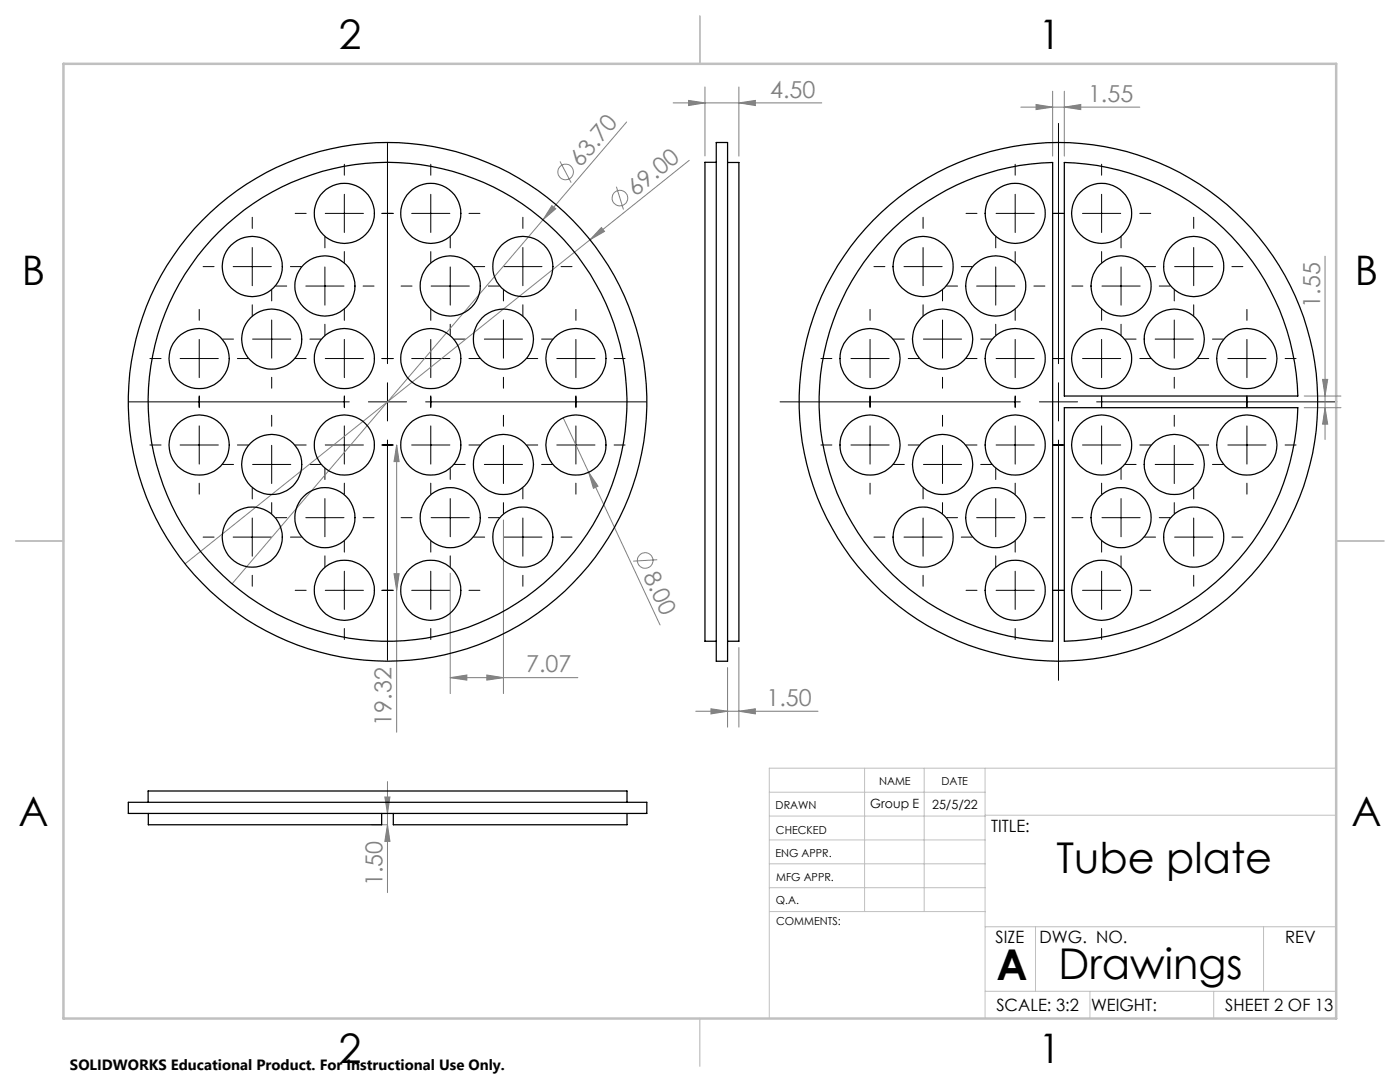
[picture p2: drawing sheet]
<svg xmlns="http://www.w3.org/2000/svg" width="279mm" height="216mm" viewBox="0 0 279 216" stroke-linecap="round" stroke-linejoin="round" font-family="sans-serif">
<g fill="none" stroke="#808080" stroke-width=".2">
<path d="M140.7 17.4v13.7M147.5 17.4v13.8M210.1 18.2v13M212.4 18.2v13M111.8 32.2l2.2 4.2M123 37.3l1.4 4.5M125.1 24.3l-16.7 19.6M134.3 20.5h29.7M137.4 20l3.3 .5-3.3 .6zM137.5 32l-19.7 15.8M147.5 20.5l3.2-.5v1.1zM203.7 21.4h23.8"/>
<path d="M206.8 20.8l3.3 .6-3.3 .5zM212.4 21.4l3.3-.6v1.1zM108.4 43.9l-62.1 72.6M110.1 41l.8 .7-2.5 2.2zM117.8 47.8l-80.9 64.7M120 45.4l.6 .8-2.8 1.6zM264.4 51.1v36.6M260.3 79h7.3M263.9 75.7h1.1l-.6 3.3zM79.2 88.8l.5 3.3h-1.1zM79.2 88.8v57.3M112.4 83.4l19.3 41.3"/>
<path d="M117.5 94.2l1.8 2.8-.9 .4zM260.3 81.4h7.3M264.4 81.4l.6 3.2h-1.1zM78.6 114.5h1.1l-.5 3.3zM89.9 114.4v24M100.5 103.8v34.6M131.2 111.7l-4.8 .3M89.9 135.2l3.3-.5v1zM89.9 135.2h25.4M97.2 134.7l3.3 .5-3.3 .5zM145.2 133.2v11.9M147.5 129.2v15.9"/>
<path d="M76.8 159h1l-.5 3.3zM77.3 156v22.1M138.9 141.9h24.4M141.9 141.4l3.3 .5-3.3 .6zM147.5 141.9l3.2-.5v1.1zM74.2 164.6h3M77.3 164.6l.5 3.3h-1z"/>
<circle cx="112.9" cy="34.3" r="1.56"/>
<circle cx="123.7" cy="39.5" r="1.55"/>
<circle cx="128.7" cy="111.8" r="1.55"/>
</g>
<g fill="none" stroke="#000" stroke-width=".2">
<path d="M68.7 32.8v2.2M68.7 38.8v7.6M77.3 28.6v44M86 32.8v2.2M86 38.8v7.6M202.6 32.8v2.2M202.6 38.8v7.6M211.2 24.6v48M219.9 32.8v2.2M219.9 38.8v7.6M40.5 53.2h2.2M46.5 53.2h7.7"/>
<path d="M50.3 43.4v2.2M50.3 49.4v7.6M54.2 57.9v2.1M55 57.1h2.2M58 53.2h2.1M58.9 42.6h2.2M61 57.1h7.7M64.8 47.2v2.3M64.8 53.3v7.6M64.9 42.6h7.6M68.7 50.2v2.2M72.5 57.1h2.1"/>
<path d="M76.2 42.6h2.3M80 57.1h2.2M82.2 42.6h7.6M86 50.2v2.2M86 57.1h7.7M89.9 47.2v2.3M89.9 53.3v7.6M93.6 42.6h2.2M94.5 53.2h2.2M97.5 57.1h2.2M100.5 57.9v2.1M100.5 53.2h7.7"/>
<path d="M104.4 43.4v2.2M104.4 49.4v7.6M112 53.2h2.2M174.4 53.2h2.2M180.4 53.2h7.6M184.2 43.4v2.2M184.2 49.4v7.6M188.1 57.9v2.1M188.9 57.1h2.2M191.8 53.2h2.2M192.8 42.6h2.2M194.9 57.1h7.6"/>
<path d="M198.7 47.2v2.3M198.7 53.3v7.6M198.8 42.6h7.6M202.6 50.2v2.2M206.3 57.1h2.2M210 42.6h2.4M213.9 57.1h2.2M216 42.6h7.7M219.9 50.2v2.2M219.9 57.1h7.6M223.7 47.2v2.3M223.7 53.3v7.6"/>
<path d="M227.5 42.6h2.2M228.4 53.2h2.2M231.4 57.1h2.1M234.4 57.9v2.1M234.4 53.2h7.6M238.2 43.4v2.2M238.2 49.4v7.6M245.9 53.2h2.1M29.9 71.5h2.2M35.9 71.5h7.7M39.8 61.7v2.2M39.8 67.7v7.7"/>
<path d="M39.8 79v2.4M44.4 67.7h2.2M47.4 71.5h2.2M50.3 60.8v2.2M50.4 67.7h7.6M54.2 63.9v7.6M54.2 75.3v2.2M58.9 71.5h2.2M61.8 67.7h2.2M64.8 64.7v2.2M64.9 71.5h7.6M68.7 61.7v2.2"/>
<path d="M68.7 67.7v7.7M68.7 79v2.4M76.2 71.5h2.3M77.3 76.4v7.6M82.2 71.5h7.6M86 61.7v2.2M86 67.7v7.7M86 79v2.4M89.9 64.7v2.2M90.7 67.7h2.2M93.6 71.5h2.2M96.7 67.7h7.6"/>
<path d="M100.5 63.9v7.6M100.5 75.3v2.2M104.4 60.8v2.2M105.1 71.5h2.2M108.1 67.7h2.2M111.1 71.5h7.6M114.9 61.7v2.2M114.9 67.7v7.7M114.9 79v2.4M122.6 71.5h2.1M163.8 71.5h2.2M169.8 71.5h7.6"/>
<path d="M173.6 61.7v2.2M173.6 67.7v7.7M173.6 79v2.4M178.3 67.7h2.2M181.3 71.5h2.1M184.2 60.8v2.2M184.3 67.7h7.6M188.1 63.9v7.6M188.1 75.3v2.2M192.8 71.5h2.2M195.7 67.7h2.2M198.7 64.7v2.2"/>
<path d="M198.8 71.5h7.6M202.6 61.7v2.2M202.6 67.7v7.7M202.6 79v2.4M210 71.5h2.4M211.2 76.4v7.6M216 71.5h7.7M219.9 61.7v2.2M219.9 67.7v7.7M219.9 79v2.4M223.7 64.7v2.2M224.5 67.7h2.2"/>
<path d="M227.5 71.5h2.2M230.5 67.7h7.7M234.4 63.9v7.6M234.4 75.3v2.2M238.2 60.8v2.2M239 71.5h2.2M242 67.7h2.2M245 71.5h7.7M248.8 61.7v2.2M248.8 67.7v7.7M248.8 79v2.4M256.5 71.5h2.2"/>
<path d="M25.8 80.2h43.9M29.9 88.8h2.2M35.9 88.8h7.7M39.8 85v7.6M39.8 96.4v2.2M44.4 92.7h2.2M47.4 88.8h2.2M50.3 97.4v2.2M50.4 92.7h7.6M54.2 82.9v2.2M54.2 88.9v7.6M58.9 88.8h2.2"/>
<path d="M61.8 92.7h2.2M64.8 93.5v2.2M64.8 99.5v7.6M64.9 88.8h7.6M68.7 85v7.6M68.7 96.4v2.2M73.5 80.2h7.6M76.2 88.8h2.3M77.3 87.8v44M82.2 88.8h7.6M84.9 80.2h44M86 85v7.6"/>
<path d="M86 96.4v2.2M89.9 93.5v2.2M89.9 99.5v7.6M90.7 92.7h2.2M93.6 88.8h2.2M96.7 92.7h7.6M100.5 82.9v2.2M100.5 88.9v7.6M104.4 97.4v2.2M105.1 88.8h2.2M108.1 92.7h2.2M111.1 88.8h7.6"/>
<path d="M114.9 85v7.6M114.9 96.4v2.2M122.6 88.8h2.1M155.7 80.2h47.9M163.8 88.8h2.2M169.8 88.8h7.6M173.6 85v7.6M173.6 96.4v2.2M178.3 92.7h2.2M181.3 88.8h2.1M184.2 97.4v2.2M184.3 92.7h7.6"/>
<path d="M188.1 82.9v2.2M188.1 88.9v7.6M192.8 88.8h2.2M195.7 92.7h2.2M198.7 93.5v2.2M198.7 99.5v7.6M198.8 88.8h7.6M202.6 85v7.6M202.6 96.4v2.2M207.4 80.2h7.7M210 88.8h2.4M211.2 87.8v47.9"/>
<path d="M216 88.8h7.7M218.9 80.2h47.9M219.9 85v7.6M219.9 96.4v2.2M223.7 93.5v2.2M223.7 99.5v7.6M224.5 92.7h2.2M227.5 88.8h2.2M230.5 92.7h7.7M234.4 82.9v2.2M234.4 88.9v7.6M238.2 97.4v2.2"/>
<path d="M239 88.8h2.2M242 92.7h2.2M245 88.8h7.7M248.8 85v7.6M248.8 96.4v2.2M256.5 88.8h2.2M40.5 107.2h2.2M46.5 107.2h7.7M50.3 103.4v7.6M50.3 114.8v2.2M54.2 100.3v2.2M55 103.3h2.2"/>
<path d="M58 107.2h2.1M58.9 117.8h2.2M61 103.3h7.7M64.8 110.9v2.2M64.9 117.8h7.6M68.7 108v2.2M68.7 114v7.6M72.5 103.3h2.1M76.2 117.8h2.3M80 103.3h2.2M82.2 117.8h7.6M86 108v2.2"/>
<path d="M86 114v7.6M86 103.3h7.7M89.9 110.9v2.2M93.6 117.8h2.2M94.5 107.2h2.2M97.5 103.3h2.2M100.5 100.3v2.2M100.5 107.2h7.7M104.4 103.4v7.6M104.4 114.8v2.2M112 107.2h2.2M174.4 107.2h2.2"/>
<path d="M180.4 107.2h7.6M184.2 103.4v7.6M184.2 114.8v2.2M188.1 100.3v2.2M188.9 103.3h2.2M191.8 107.2h2.2M192.8 117.8h2.2M194.9 103.3h7.6M198.7 110.9v2.2M198.8 117.8h7.6M202.6 108v2.2M202.6 114v7.6"/>
<path d="M206.3 103.3h2.2M210 117.8h2.4M213.9 103.3h2.2M216 117.8h7.7M219.9 108v2.2M219.9 114v7.6M219.9 103.3h7.6M223.7 110.9v2.2M227.5 117.8h2.2M228.4 107.2h2.2M231.4 103.3h2.1M234.4 100.3v2.2"/>
<path d="M234.4 107.2h7.6M238.2 103.4v7.6M238.2 114.8v2.2M245.9 107.2h2.1M68.7 125.4v2.2M86 125.4v2.2M202.6 125.4v2.2M219.9 125.4v2.2"/>
</g>
<g fill="none" stroke="#c0c0c0" stroke-width=".2">
<path d="M153.5 158.1h43.1M172.5 153.3v28.6M184.4 153.3v28.6M196.6 153.3v49.9M266.7 153.3h-113.2v49.9M153.5 167.6h43.1M153.5 162.8h43.1M153.5 172.4h43.1M153.5 177.1h43.1M196.6 162.7h70.1M153.6 181.9h43M196.6 197.8h70.1"/>
<path d="M196.6 184.9h70.1M206.7 184.9v12.9M217.5 197.8v5.4M242.2 197.8v5.4M252.2 184.9v12.9"/>
</g>
<path d="M139.7 3.2v9.5M3.1 107.9h9.6M266.7 107.9h9.5M139.7 203.2v9.6" fill="none" stroke="#c0c0c0" stroke-width=".25"/>
<path d="M12.7 12.7h254v190.5h-254z" fill="none" stroke="#c0c0c0" stroke-width=".5"/>
<g fill="#808080">
<path d="M120 45.4l.6 .8-2.8 1.6z"/>
<path d="M110.1 41l.8 .7-2.5 2.2z"/>
<path d="M117.5 94.2l1.8 2.8-.9 .4z"/>
<path d="M147.5 141.9l3.2-.5v1.1zM141.9 141.4l3.3 .5-3.3 .6z"/>
<path d="M89.9 135.2l3.3-.5v1zM97.2 134.7l3.3 .5-3.3 .5z"/>
<path d="M212.4 21.4l3.3-.6v1.1zM206.8 20.8l3.3 .6-3.3 .5z"/>
<path d="M79.2 88.8l.5 3.3h-1.1zM78.6 114.5h1.1l-.5 3.3zM76.8 159h1l-.5 3.3zM77.3 164.6l.5 3.3h-1zM263.9 75.7h1.1l-.6 3.3zM264.4 81.4l.6 3.2h-1.1z"/>
<path d="M137.4 20l3.3 .5-3.3 .6zM147.5 20.5l3.2-.5v1.1z"/>
</g>
<g fill="none" stroke="#000" stroke-width=".25">
<path d="M142.9 28.4h2.3v103.5h-2.3zM142.9 32.4h-2.2v95.6h2.2M145.2 32.4h2.3v95.6h-2.3M212.4 32.4a47.8 47.8 0 0 1 46.6 46.6h-46.6zM178.2 45.6a47.6 47.6 0 0 1 31.9-13.2v95.6a47.8 47.8 0 0 1-43.4-30.6 47.8 47.8 0 0 1 11.5-51.8zM212.4 81.4h46.6a47.8 47.8 0 0 1-46.6 46.6zM25.6 160.1h103.5v2.2h-103.5zM29.6 160.1v-2.3h95.5v2.3M29.6 162.3v2.3h46.6v-2.3M78.5 162.3v2.3h46.6v-2.3"/>
<circle cx="50.3" cy="53.2" r="6"/>
<circle cx="64.8" cy="57.1" r="6"/>
<circle cx="68.7" cy="42.6" r="6"/>
<circle cx="86" cy="42.6" r="6"/>
<circle cx="89.8" cy="57.1" r="6"/>
<circle cx="104.3" cy="53.2" r="6"/>
<circle cx="184.2" cy="53.2" r="6"/>
<circle cx="198.7" cy="57.1" r="6"/>
<circle cx="202.6" cy="42.6" r="6"/>
<circle cx="219.8" cy="42.6" r="6"/>
<circle cx="223.7" cy="57.1" r="6"/>
<circle cx="238.2" cy="53.2" r="6"/>
<circle cx="39.8" cy="71.6" r="6"/>
<circle cx="54.2" cy="67.7" r="6"/>
<circle cx="68.7" cy="71.6" r="6"/>
<circle cx="86" cy="71.6" r="6"/>
<circle cx="100.5" cy="67.7" r="6"/>
<circle cx="114.9" cy="71.6" r="6"/>
<circle cx="173.6" cy="71.6" r="6"/>
<circle cx="188.1" cy="67.7" r="6"/>
<circle cx="202.6" cy="71.6" r="6"/>
<circle cx="219.9" cy="71.6" r="6"/>
<circle cx="234.4" cy="67.7" r="6"/>
<circle cx="248.8" cy="71.6" r="6"/>
<circle cx="39.8" cy="88.8" r="6"/>
<circle cx="54.2" cy="92.7" r="6"/>
<circle cx="68.7" cy="88.8" r="6"/>
<circle cx="77.3" cy="80.2" r="47.8"/>
<circle cx="77.3" cy="80.2" r="51.8"/>
<circle cx="86" cy="88.8" r="6"/>
<circle cx="100.5" cy="92.7" r="6"/>
<circle cx="114.9" cy="88.8" r="6"/>
<circle cx="173.6" cy="88.8" r="6"/>
<circle cx="188.1" cy="92.7" r="6"/>
<circle cx="202.6" cy="88.8" r="6"/>
<circle cx="211.2" cy="80.2" r="51.7"/>
<circle cx="219.9" cy="88.8" r="6"/>
<circle cx="234.4" cy="92.7" r="6"/>
<circle cx="248.8" cy="88.8" r="6"/>
<circle cx="50.3" cy="107.2" r="6"/>
<circle cx="64.8" cy="103.3" r="6"/>
<circle cx="68.7" cy="117.8" r="6"/>
<circle cx="86" cy="117.8" r="6"/>
<circle cx="89.9" cy="103.3" r="6"/>
<circle cx="104.4" cy="107.2" r="6"/>
<circle cx="184.2" cy="107.2" r="6"/>
<circle cx="198.7" cy="103.3" r="6"/>
<circle cx="202.6" cy="117.8" r="6"/>
<circle cx="219.9" cy="117.8" r="6"/>
<circle cx="223.7" cy="103.3" r="6"/>
<circle cx="238.2" cy="107.2" r="6"/>
</g>
<g font-size="8.5">
<text x="210.9" y="174.2">Tube plate</text>
<text x="198.9" y="195.5">A</text>
<text x="211.2" y="195.4">Drawings</text>
</g>
<g font-size="8.1">
<text x="67.6" y="9.7">2</text>
<text x="207.3" y="9.7">1</text>
<text x="4.4" y="57">B</text>
<text x="270.4" y="57">B</text>
<text x="3.7" y="164.9">A</text>
<text x="269.7" y="164.9">A</text>
<text x="67.6" y="212.2">2</text>
<text x="207.3" y="212.2">1</text>
</g>
<g font-size="4.7" fill="#808080">
<text x="153.7" y="19.5">4.50</text>
<text x="217.1" y="20.3">1.55</text>
<text x="115.9" y="33.5" transform="rotate(-49 115.9 33.5)">63.70</text>
<text x="126.8" y="39.2" transform="rotate(-39 126.8 39.2)">69.00</text>
<text x="263.5" y="61.4" transform="rotate(-90 263.5 61.4)">1.55</text>
<text x="128.3" y="114.9" transform="rotate(65 128.3 114.9)">8.00</text>
<text x="105" y="134.2">7.07</text>
<text x="152.9" y="140.9">1.50</text>
<text x="78.2" y="144.8" transform="rotate(-90 78.2 144.8)">19.32</text>
<text x="76.3" y="176.8" transform="rotate(-90 76.3 176.8)">1.50</text>
</g>
<g font-size="3.4">
<text x="197.8" y="166">TITLE:</text>
<text x="198.7" y="188.1">SIZE</text>
<text x="207.5" y="188.1">DWG. NO.</text>
<text x="256.5" y="188.2">REV</text>
<text x="198.8" y="201.7">SCALE: 3:2</text>
<text x="217.7" y="201.8">WEIGHT:</text>
<text x="244.5" y="201.7">SHEET 2 OF 13</text>
</g>
<text font-size="3" x="14" y="213.5">SOLIDWORKS Educational Product. For Instructional Use Only.</text>
<g font-size="2.5">
<text x="173.7" y="161.3">Group E</text>
<text x="186" y="161.4">25/5/22</text>
</g>
<g font-size="2.2">
<text x="154.8" y="161.4">DRAWN</text>
<text x="175.4" y="156.6">NAME</text>
<text x="187.9" y="156.7">DATE</text>
<text x="154.9" y="166.3">CHECKED</text>
<text x="154.8" y="171">ENG APPR.</text>
<text x="154.9" y="175.7">MFG APPR.</text>
<text x="154.9" y="180.4">Q.A.</text>
<text x="154.9" y="184.6">COMMENTS:</text>
</g>
</svg>
